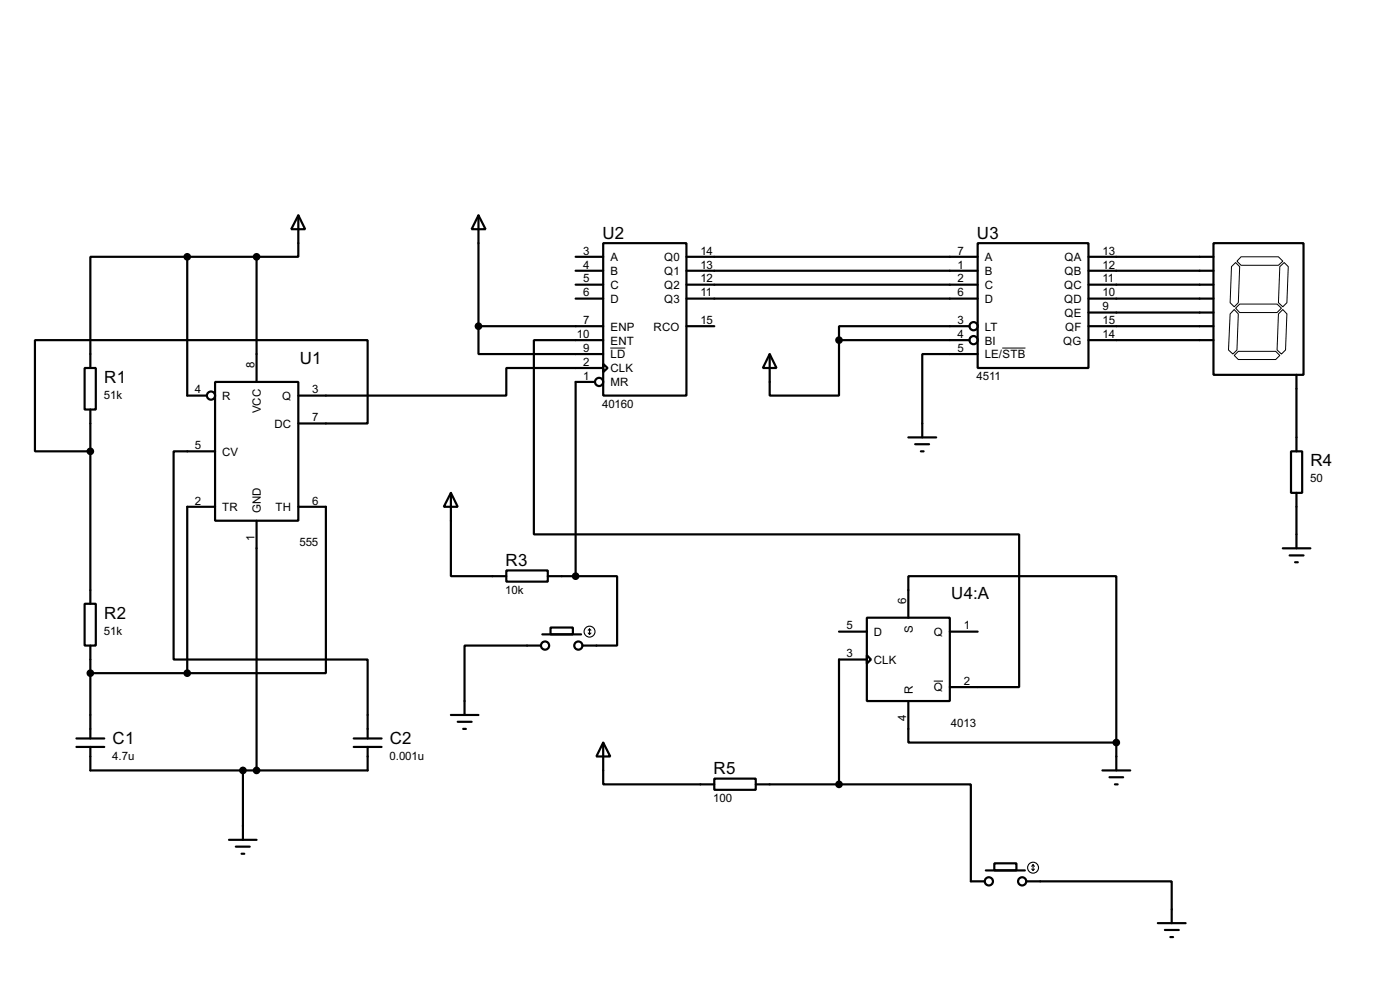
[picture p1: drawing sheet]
<svg xmlns="http://www.w3.org/2000/svg" width="256mm" height="180mm" viewBox="0 0 256 180" stroke-linecap="round" stroke-linejoin="round" font-family="sans-serif">
<g fill="none" stroke="#000" stroke-width=".4">
<path d="M54.7 39.4l1.2 2.6h-2.5zM54.7 39.4v7.6h-7.7M87.7 39.4l1.3 2.6h-2.6zM87.7 39.4v20.3M34.3 47h-17.7v20.4M34.3 47h12.7M34.3 47v25.4h3.6M47 47v22.9M87.7 59.7v5.1h22.8M87.7 59.7h22.8M105.5 47h5M105.5 49.6h5"/>
<path d="M105.5 52.1h5M105.5 54.7h5M110.5 44.5h15.3v27.9h-15.3zM125.8 47h53.3M125.8 49.6h53.3M125.8 52.1h53.3M125.8 54.7h53.3M125.8 59.7h5.1M177.6 59.7h-23.9v2.6M179.1 44.5h20.3v22.9h-20.3zM199.4 47h22.9M199.4 49.6h22.9"/>
<path d="M199.4 52.1h22.9M199.4 54.7h22.9M199.4 57.2h22.9M199.4 59.7h22.9M222.3 44.5h16.5v24.1h-16.5zM15.5 67.4h2.1v7.6h-2.1zM16.6 75v35.5M39.4 69.9h15.3v25.4h-15.3zM54.7 77.5h12.7v-15.2h-61v20.3h10.2M109 69.9h-3.5v35.6M110.5 66.6l.8 .8-.8 .7zM110.5 67.4h-17.7v5h-38.1"/>
<path d="M110.5 62.3h-12.7v35.5h88.9v28h-12.7M141 64.8l1.3 2.6h-2.5zM153.7 62.3v10.1h-12.7v-7.6M153.7 62.3h23.9M179.1 64.8h-10.1v15.3M199.4 62.3h22.9M237.5 68.6v14M39.4 82.6h-7.6v38.1h35.6v14.5M39.4 92.8h-5.1v30.4M47 95.3v45.7M54.7 92.8h5v30.4h-25.4M82.6 90.2l1.3 2.6h-2.6z"/>
<path d="M82.6 90.2v15.3h10.2M166.4 80.1h5.1M167.7 81.3h2.5M168.7 82.6h.5M236.5 82.6h2.1v7.6h-2.1zM237.5 90.2v10.2M15.5 110.5h2.1v7.7h-2.1zM16.6 118.2v17M92.8 104.4h7.6v2.1h-7.6zM99.1 118.2h-14v12.7M99.4 116.1h7.1M100.4 105.5h5.1"/>
<path d="M100.9 114.9h4.1v1.2h-4.1zM105.5 105.5h7.6v12.7h-6.4M153.7 115.6h5.1M158.8 113.1h15.2v15.2h-15.2zM158.8 119.9l.8 .8-.8 .8zM166.4 113.1v-7.6h38.1v30.4M174 115.6h5.1M235 100.4h5.1M236.3 101.7h2.5M237.3 102.9h.5M14 135.2h5.1M14 136.7h5.1"/>
<path d="M16.6 136.7v4.3h50.8v-4.3M16.6 123.2h17.7M64.8 135.2h5.1M64.8 136.7h5.1M82.6 130.9h5.1M83.9 132.1h2.5M84.9 133.4h.5M110.5 135.9l1.3 2.6h-2.5zM110.5 135.9v7.7h20.4M158.8 120.7h-5.1v22.9M166.4 128.3v7.6h38.1M204.5 135.9v5.1"/>
<path d="M42 153.7h5M43.2 155h2.6M44.3 156.3h.5M44.5 141v12.7M130.9 142.5h7.6v2.1h-7.6zM138.5 143.6h15.2M153.7 143.6h24.2v17.7h2.5M180.6 159.3h7.2M182.2 158h4v1.3h-4zM202 141h5.1M203.3 142.3h2.5M204.3 143.6h.5"/>
<path d="M188 161.3h26.7v7.7M212.1 169h5.1M213.4 170.2h2.6M214.4 171.5h.5"/>
<circle cx="178.3" cy="59.7" r=".75"/>
<circle cx="38.6" cy="72.4" r=".75"/>
<circle cx="109.7" cy="69.9" r=".75"/>
<circle cx="178.3" cy="62.3" r=".75"/>
<circle cx="99.8" cy="118.2" r=".75"/>
<circle cx="105.9" cy="118.2" r=".75"/>
<circle cx="181.1" cy="161.3" r=".75"/>
<circle cx="187.2" cy="161.3" r=".75"/>
</g>
<path d="M225.6 48.8l.8-.7 .7 .7-.2 6.6-.8 .8-.7-.8zM226.1 56.7l.8 .8-.3 6.6-.7 .7-.8-.7 .3-6.6zM226.4 56.4l.7-.7h6.9l.8 .7-.8 .8h-6.9zM227.4 47h6.8l.8 .8-.8 .8h-6.8l-.8-.8zM234.2 57.5l.8-.8 .8 .8-.3 6.6-.7 .7-.8-.7zM234.5 48.8l.8-.7 .7 .7-.2 6.6-.8 .8-.8-.8zM111.8 63.7h2.8M183.6 63.7h4.3M226.1 65.1l.8-.8h6.8l.8 .8-.8 .7h-6.8zM171.1 124.7h1.7" fill="none" stroke="#000" stroke-width=".18"/>
<g fill="#000" stroke="#000" stroke-width=".4">
<circle cx="34.3" cy="47" r=".5"/>
<circle cx="47" cy="47" r=".5"/>
<circle cx="87.6" cy="59.7" r=".5"/>
<circle cx="153.7" cy="62.3" r=".5"/>
<circle cx="16.5" cy="82.6" r=".5"/>
<circle cx="105.4" cy="105.5" r=".5"/>
<circle cx="16.5" cy="123.2" r=".5"/>
<circle cx="34.3" cy="123.2" r=".5"/>
<circle cx="204.5" cy="135.9" r=".5"/>
<circle cx="44.5" cy="141" r=".5"/>
<circle cx="47" cy="141" r=".5"/>
<circle cx="153.7" cy="143.6" r=".5"/>
</g>
<g fill="none" stroke="#000" stroke-width=".2">
<path d="M107.8 115.9l.2 .2M108 115.1v1M108 115.1l-.2 .3M108 115.1l.3 .3M108.3 115.9l-.3 .2M189 159.1l.3 .2M189.3 158.3v1M189.3 158.3l-.3 .3M189.3 158.3l.2 .3M189.5 159.1l-.2 .2"/>
<circle cx="108" cy="115.6" r="1"/>
<circle cx="189.2" cy="158.8" r="1"/>
</g>
<g font-size="3.5">
<text x="110.4" y="43.7">U2</text>
<text x="179" y="43.7">U3</text>
<text x="19.1" y="70.1">R1</text>
<text x="54.9" y="66.6">U1</text>
<text x="240.1" y="85.3">R4</text>
<text x="92.6" y="103.6">R3</text>
<text x="19.1" y="113.2">R2</text>
<text x="174.3" y="109.7">U4:A</text>
<text x="20.6" y="136.1">C1</text>
<text x="71.4" y="136.1">C2</text>
<text x="130.7" y="141.7">R5</text>
</g>
<g font-size="2.4">
<text x="106.9" y="46.6">3</text>
<text x="111.8" y="47.8">A</text>
<text x="121.7" y="47.8">Q0</text>
<text x="128.3" y="46.6">14</text>
<text x="175.4" y="46.6">7</text>
<text x="180.4" y="47.8">A</text>
<text x="195" y="47.8">QA</text>
<text x="202" y="46.6">13</text>
<text x="106.9" y="49.2">4</text>
<text x="106.9" y="51.7">5</text>
<text x="111.8" y="50.4">B</text>
<text x="111.8" y="52.9">C</text>
<text x="121.7" y="50.4">Q1</text>
<text x="121.7" y="52.9">Q2</text>
<text x="128.3" y="49.2">13</text>
<text x="128.3" y="51.7">12</text>
<text x="175.4" y="49.2">1</text>
<text x="175.4" y="51.7">2</text>
<text x="180.4" y="50.4">B</text>
<text x="180.4" y="52.9">C</text>
<text x="194.9" y="52.9">QC</text>
<text x="195" y="50.4">QB</text>
<text x="202" y="49.2">12</text>
<text x="202" y="51.7">11</text>
<text x="106.9" y="54.3">6</text>
<text x="106.9" y="59.3">7</text>
<text x="111.8" y="55.4">D</text>
<text x="121.7" y="55.4">Q3</text>
<text x="128.3" y="54.3">11</text>
<text x="128.3" y="59.3">15</text>
<text x="175.4" y="54.3">6</text>
<text x="175.4" y="59.3">3</text>
<text x="180.4" y="55.4">D</text>
<text x="194.9" y="55.4">QD</text>
<text x="195" y="58">QE</text>
<text x="202" y="54.3">10</text>
<text x="202" y="56.8">9</text>
<text x="202" y="59.3">15</text>
<text x="105.7" y="61.9">10</text>
<text x="106.9" y="64.4">9</text>
<text x="111.8" y="60.5">ENP</text>
<text x="111.8" y="63.1">ENT</text>
<text x="111.8" y="65.6">LD</text>
<text x="119.7" y="60.5">RCO</text>
<text x="175.4" y="61.9">4</text>
<text x="175.4" y="64.4">5</text>
<text x="180.4" y="60.5">LT</text>
<text x="180.4" y="63.1">BI</text>
<text x="180.4" y="65.6">LE/STB</text>
<text x="194.8" y="63.1">QG</text>
<text x="195.1" y="60.5">QF</text>
<text x="202" y="61.9">14</text>
<text x="35.7" y="72">4</text>
<text x="46.6" y="67.4" transform="rotate(-90 46.6 67.4)">8</text>
<text x="57.2" y="72">3</text>
<text x="106.9" y="67">2</text>
<text x="106.9" y="69.5">1</text>
<text x="111.8" y="68.1">CLK</text>
<text x="111.8" y="70.7">MR</text>
<text x="178.9" y="69.5">4511</text>
<text x="19.1" y="73">51k</text>
<text x="40.7" y="73.2">R</text>
<text x="47.8" y="75.7" transform="rotate(-90 47.8 75.7)">VCC</text>
<text x="51.7" y="73.2">Q</text>
<text x="57.2" y="77.1">7</text>
<text x="110.3" y="74.6">40160</text>
<text x="35.7" y="82.2">5</text>
<text x="40.7" y="83.4">CV</text>
<text x="50.3" y="78.3">DC</text>
<text x="240" y="88.2">50</text>
<text x="35.7" y="92.4">2</text>
<text x="40.7" y="93.6">TR</text>
<text x="47.8" y="94" transform="rotate(-90 47.8 94)">GND</text>
<text x="50.5" y="93.6">TH</text>
<text x="57.2" y="92.4">6</text>
<text x="46.6" y="99" transform="rotate(-90 46.6 99)">1</text>
<text x="54.9" y="100">555</text>
<text x="92.6" y="108.7">10k</text>
<text x="166" y="110.5" transform="rotate(-90 166 110.5)">6</text>
<text x="19.1" y="116.2">51k</text>
<text x="155.1" y="115.2">5</text>
<text x="160.1" y="116.4">D</text>
<text x="167.2" y="115.8" transform="rotate(-90 167.2 115.8)">S</text>
<text x="171.1" y="116.4">Q</text>
<text x="176.6" y="115.2">1</text>
<text x="155.1" y="120.3">3</text>
<text x="160.1" y="121.5">CLK</text>
<text x="176.6" y="125.4">2</text>
<text x="166" y="132" transform="rotate(-90 166 132)">4</text>
<text x="167.2" y="127" transform="rotate(-90 167.2 127)">R</text>
<text x="171.1" y="126.6">Q</text>
<text x="174.2" y="133.1">4013</text>
<text x="20.6" y="139">4.7u</text>
<text x="71.4" y="139">0.001u</text>
<text x="130.7" y="146.8">100</text>
</g>
</svg>
